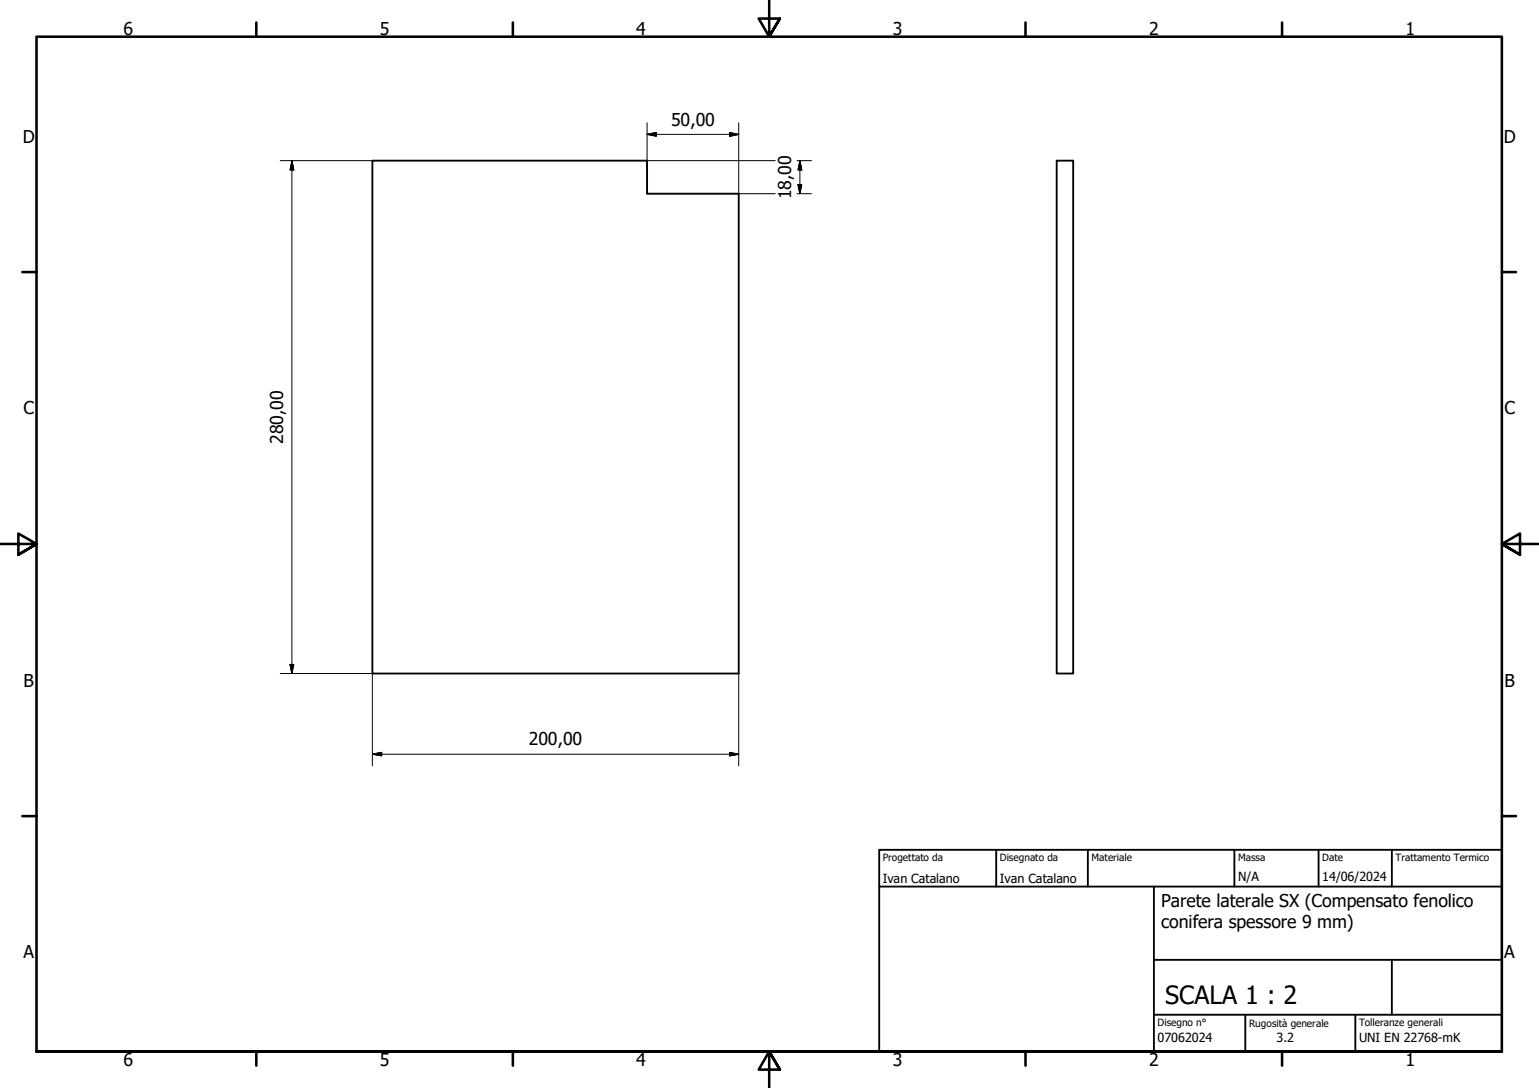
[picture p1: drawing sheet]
<svg xmlns="http://www.w3.org/2000/svg" width="420mm" height="297mm" viewBox="0 0 420 297" stroke-linecap="round" stroke-linejoin="round" font-family="sans-serif">
<!-- layer: Visible (ISO) -->
<path d="M101.7 43.9h75v9h25v131h-100zM288.5 43.9h4.5v140h-4.5z" fill="none" stroke="#000" stroke-width=".51"/>
<!-- layer: Border (ISO) -->
<g fill="none" stroke="#000" stroke-width=".7">
<path d="M70 6.1v3.9M140 6.1v3.9M210 0v10l-2.9-4.9h5.8l-2.9 4.9 2.9-4.9M280 6.1v3.9M350 6.1v3.9M6.1 74.3h3.9M410 74.3h3.9M0 148.5h10l-5-2.8v5.7l5-2.9-5 2.9M420 148.5h-10l5-2.8v5.7l-5-2.9 5 2.9M6.1 222.8h3.9M410 222.8h3.9M10 287.1v-277.1h400v277.1h-400h400"/>
<path d="M70 287.1v3.8M140 287.1v3.8M212.9 292l-2.9-4.9 2.9 4.9h-5.8l2.9-4.9v9.9M280 287.1v3.8M350 287.1v3.8"/>
</g>
<!-- layer: Title (ISO) -->
<g fill="none" stroke="#000" stroke-width=".51">
<path d="M240 232h170v55.1h-170zM272 232v10M297 232v10M337 232v10M360 232v10M380 232v10M240 242h170M315 242v45.1M315 262.1h95M315 277h95M340 277v10.1M370 277v10.1"/>
<path d="M380 262.1v14.9"/>
</g>
<!-- layer: Dimension (ISO) -->
<g fill="none" stroke="#000" stroke-width=".27">
<path d="M176.7 36.7l2.5-.5v1zM176.7 36.7h25M176.7 33.5v19.4h34.9M199.2 36.2l2.5 .5-2.5 .5zM201.7 33.5v19.4M76.5 43.9h25.2M79.7 43.9l.5 2.5h-1zM79.7 43.9v140M176.7 43.9h34.9M217.6 43.9h4M217.6 52.9h4M217.9 50.4h1l-.5 2.5z"/>
<path d="M218.4 43.9l.5 2.5h-1zM218.4 43.9v9M76.5 183.9h25.2v25.2M79.2 181.4h1l-.5 2.5zM201.7 183.9v25.2M101.7 205.9l2.5-.5v1zM101.7 205.9h100M199.2 205.4l2.5 .5-2.5 .5z"/>
</g>
<g fill="#000" stroke="#000" stroke-width=".27">
<path d="M176.7 36.7l2.5-.5zM176.7 36.7l2.5-.5v1zM199.2 37.2l2.5-.5zM199.2 36.2l2.5 .5-2.5 .5zM79.7 43.9l.5 2.5zM79.7 43.9l.5 2.5h-1zM217.9 50.4l.5 2.5zM217.9 50.4h1l-.5 2.5zM218.4 43.9l.5 2.5zM218.4 43.9l.5 2.5h-1zM79.2 181.4l.5 2.5zM79.2 181.4h1l-.5 2.5z"/>
<path d="M101.7 205.9l2.5-.5zM101.7 205.9l2.5-.5v1zM199.2 206.4l2.5-.5zM199.2 205.4l2.5 .5-2.5 .5z"/>
</g>
<text font-size="6.9" x="318.1" y="274.1">SCALA 1 : 2</text>
<g font-size="4.8">
<text x="33.7" y="9.6">6</text>
<text x="103.7" y="9.6">5</text>
<text x="173.7" y="9.6">4</text>
<text x="243.7" y="9.6">3</text>
<text x="313.7" y="9.6">2</text>
<text x="383.7" y="9.6">1</text>
<text x="183.2" y="34.3">50,00</text>
<text x="6.2" y="38.9">D</text>
<text x="410.5" y="38.9">D</text>
<text x="216" y="54.4" transform="rotate(-90 216 54.4)">18,00</text>
<text x="6.4" y="113.1">C</text>
<text x="410.7" y="113.1">C</text>
<text x="77.3" y="121.2" transform="rotate(-90 77.3 121.2)">280,00</text>
<text x="6.4" y="187.4">B</text>
<text x="410.7" y="187.4">B</text>
<text x="144.4" y="203.5">200,00</text>
<text x="317" y="247.7">Parete laterale SX (Compensato fenolico</text>
<text x="317" y="253.5">conifera spessore 9 mm)</text>
<text x="6.4" y="261.7">A</text>
<text x="410.7" y="261.7">A</text>
<text x="33.7" y="290.9">6</text>
<text x="103.7" y="290.9">5</text>
<text x="173.7" y="290.9">4</text>
<text x="243.7" y="290.9">3</text>
<text x="313.7" y="290.9">2</text>
<text x="383.7" y="290.9">1</text>
</g>
<g font-size="3.4">
<text x="241" y="241">Ivan Catalano</text>
<text x="273" y="241">Ivan Catalano</text>
<text x="338" y="240.5">N/A</text>
<text x="361" y="240.5">14/06/2024</text>
<text x="316" y="284.6">07062024</text>
<text x="348.5" y="284.6">3.2</text>
<text x="371" y="284.6">UNI EN 22768-mK</text>
</g>
<g font-size="2.7">
<text x="241" y="235.1">Progettato da</text>
<text x="273" y="235.1">Disegnato da</text>
<text x="298" y="235.1">Materiale</text>
<text x="338" y="235.1">Massa</text>
<text x="361" y="235.1">Date</text>
<text x="381" y="235.1">Trattamento Termico</text>
<text x="316" y="280.1">Disegno n°</text>
<text x="341" y="280.3">Rugosità generale</text>
<text x="371" y="280.1">Tolleranze generali</text>
</g>
</svg>
